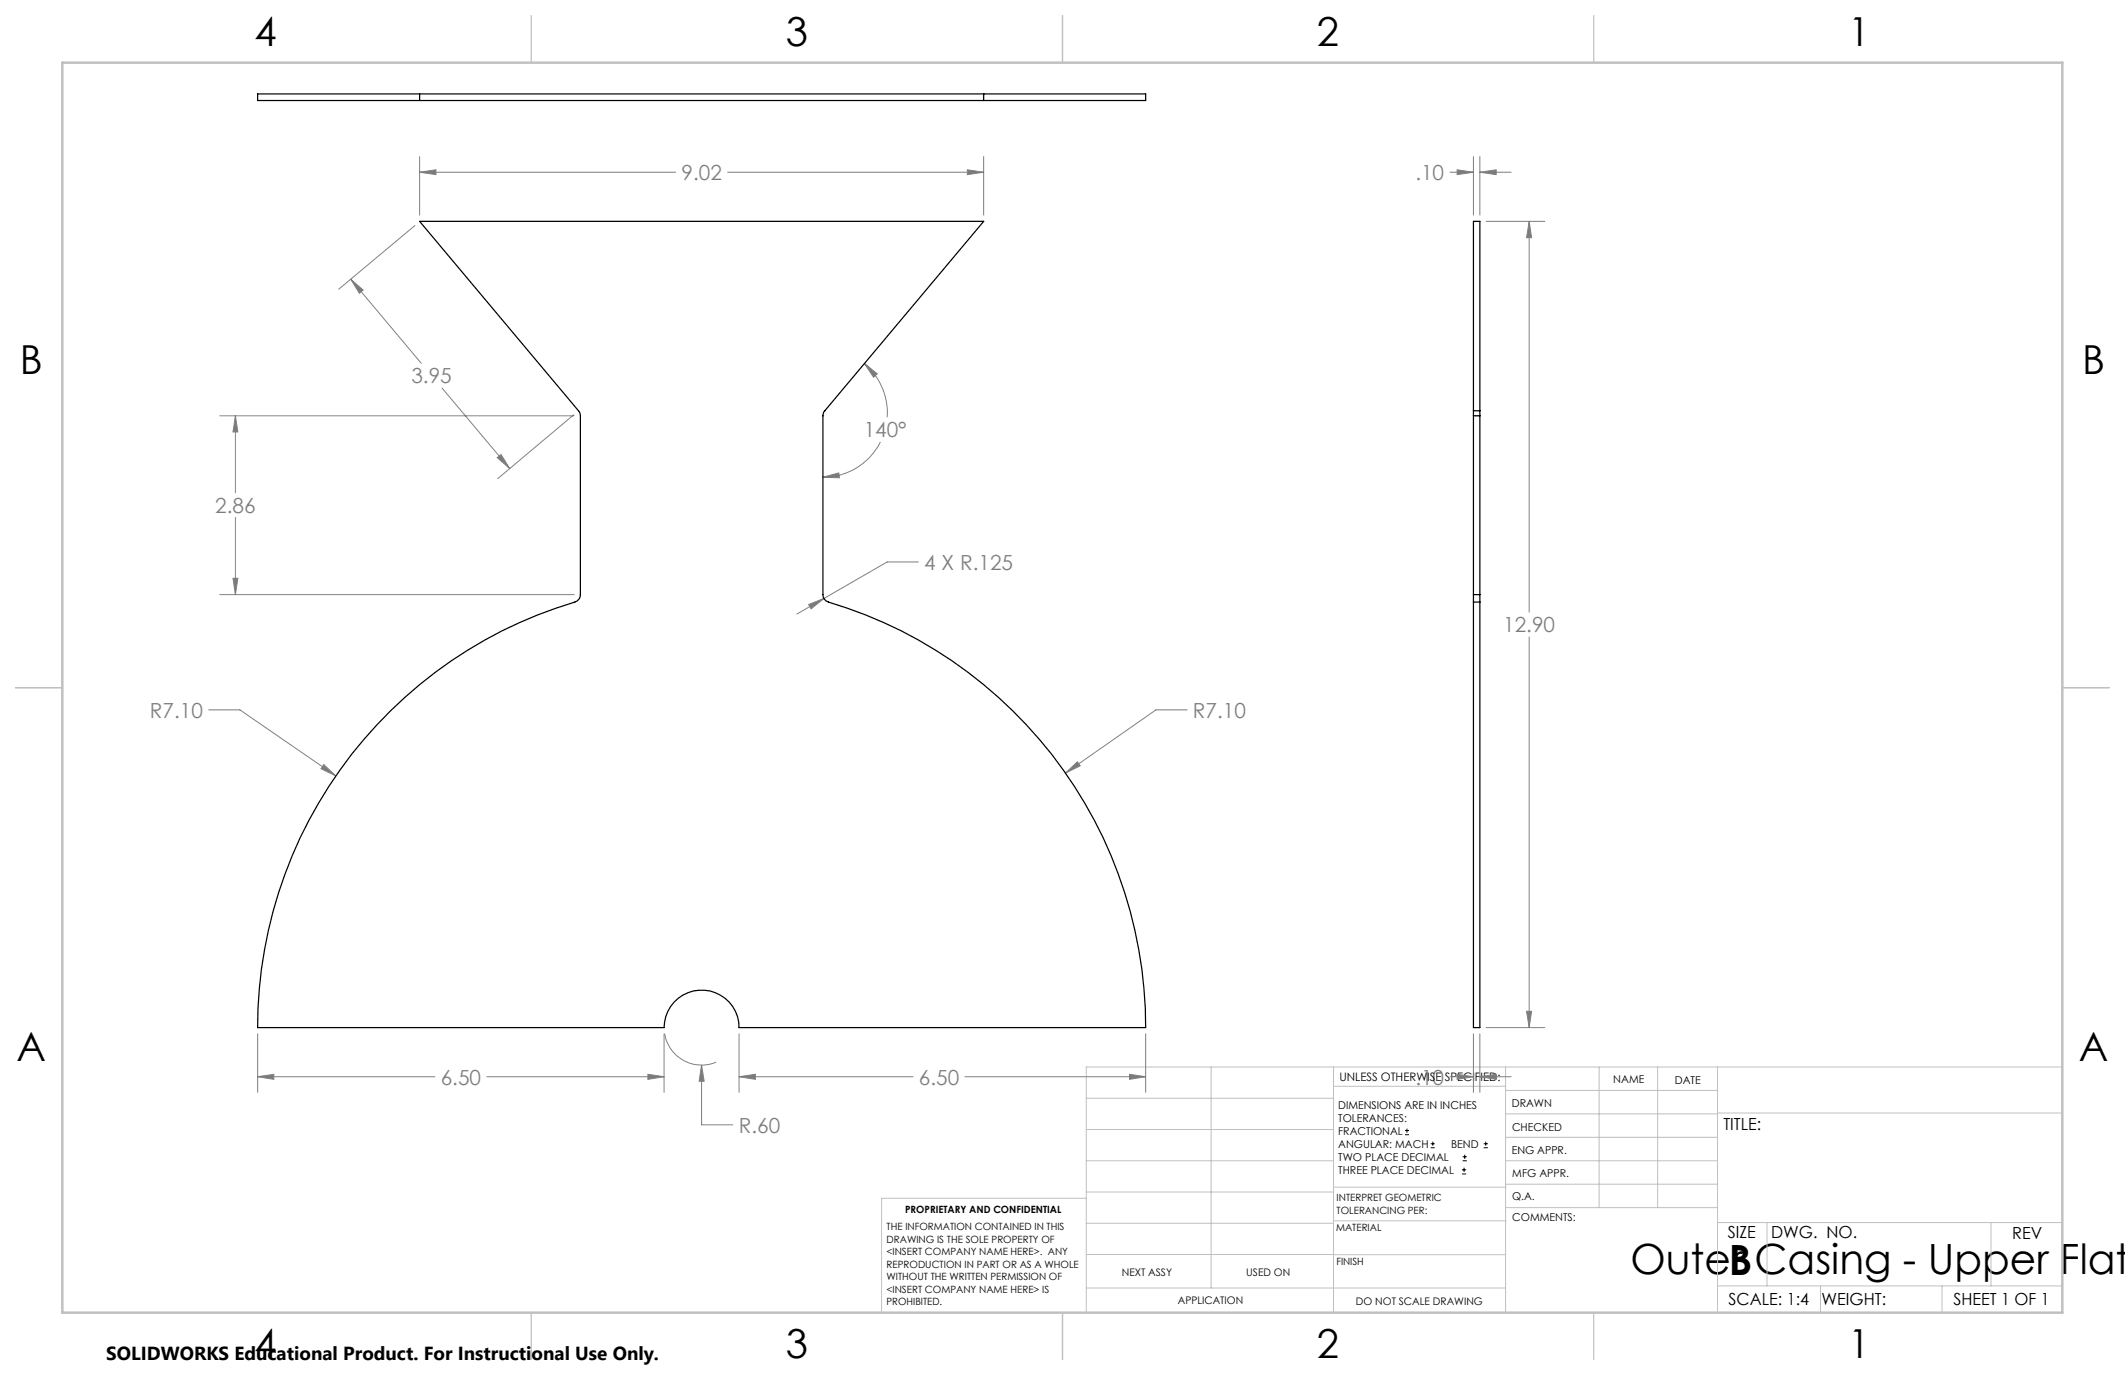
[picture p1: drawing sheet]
<svg xmlns="http://www.w3.org/2000/svg" width="432mm" height="279mm" viewBox="0 0 432 279" stroke-linecap="round" stroke-linejoin="round" font-family="sans-serif">
<g fill="none" stroke="#000" stroke-width=".2">
<path d="M285.5 230.6h.8M285.5 229.7h.8M285.9 229.3v.9M290.7 233.2h.8M290.7 232.4h.8M291.1 232v.8M297.1 238.5h.8M297.1 237.7h.8M297.2 235.9h.9M297.2 235.1h.9M297.5 237.3v.8M297.6 234.6v.9"/>
<path d="M301.5 233.2h.8M301.5 232.4h.8M301.9 232v.8"/>
</g>
<g fill="none" stroke="#808080" stroke-width=".2">
<path d="M85.3 35l3.3-.5v1zM85.3 31.8v11.9M85.3 35h52M147.8 35h52.1M196.6 34.5l3.3 .5-3.3 .5zM199.9 31.8v11.9M294.6 35h4.8M296.1 34.5l3.3 .5-3.3 .5zM299.4 31.8v11.9M300.7 35l3.3-.5v1zM300.7 35h6.4M300.7 31.8v11.9"/>
<path d="M71.3 56.7l2.5 2.2-.8 .7zM71.3 56.7l14.3 17.1M84.3 45.8l-15.5 13M302 45h11.9M310.7 45l.5 3.3h-1zM310.7 45v79.4M89.8 78.8l13.8 16.4M175.6 73.9l2.7 2.1-.8 .7zM175.6 73.9a13.2 13.2 0 0 1 4.7 10.9M44.7 84.5h72M47.8 84.5l.5 3.3h-1zM47.8 84.5v15.6"/>
<path d="M101 93l.8-.6 1.8 2.8zM116.6 84.3l-15.5 13M167.2 97l3.2-.9 .2 1zM178.9 89.8a13 13 0 0 1-11.7 7.2M47.3 117.5h1l-.5 3.3zM47.8 105.2v15.6M186.6 114.2h-6.3l-12.9 7.4M44.7 120.8h72M164.3 122.8l3.1-1.2-2.6 2.1zM167.4 121.6l-5.5 3.2M310.7 129.4v79.4M42.4 144.3h6.4l19.4 13.4"/>
<path d="M65.8 155.4l2.4 2.3-3-1.5zM216.5 157.1l2.4-2.3 .6 .8zM241.2 144.3h-6.3l-18.4 12.8M52.4 218.8l3.2-.5v1zM52.4 210.1v11.9M52.4 218.8h36M98.9 218.8h36M131.7 218.3l3.2 .5-3.2 .5zM134.9 210.1v11.9M135 210a7.6 7.6 0 0 0 10.5 5.8M142.6 216.4l.5 3.3h-1zM142.6 216.4v12.2h6.3"/>
<path d="M150.2 218.8l3.3-.5v1zM150.2 218.8h35.3M150.2 210.1v11.9M196.1 218.8h36.7M229.5 218.3l3.3 .5-3.3 .5zM232.8 210.1v11.9M294.6 218.8h4.8M296.1 218.3l3.3 .5-3.3 .5zM299.4 210.1v11.9M300.7 218.8l3.3-.5v1zM300.7 218.8h6.4M300.7 210.1v11.9"/>
<path d="M302 208.8h11.9M310.2 205.5h1l-.5 3.3z"/>
</g>
<g fill="none" stroke="#c0c0c0" stroke-width=".2">
<path d="M246.1 216.8v44.9M271 216.8v49.9M305.9 216.8v49.9M324.9 216.8v28.6M336.8 216.8v28.6M349 216.8v49.9M419.1 216.8h-198.4v49.9M220.7 235.9h50.3M220.7 229.5h50.3M220.7 223.2h50.3M271 220.7h34.9M305.9 231.1h43.1"/>
<path d="M305.9 226.3h43.1M305.9 221.6h43.1M305.9 235.9h43.1M349 226.2h70.1M220.7 248.6h50.3M220.7 242.2h50.3M220.7 254.9h50.3M220.7 243.5h-41.6v23.2M271 255h34.9M271 248.1h35M271 241.2h35M305.9 240.6h43.1"/>
<path d="M306 245.4h43M349 248.4h70.1M359.1 248.4v12.9M404.6 248.4v12.9M220.7 261.7h85.2M349 261.3h70.1M369.9 261.3v5.4M394.6 261.3v5.4"/>
</g>
<path d="M108 3.2v9.5M215.9 3.2v9.5M323.8 3.2v9.5M3.1 139.7h9.6M419.1 139.7h9.5M108 266.7v9.6M215.9 266.7v9.6M323.8 266.7v9.6" fill="none" stroke="#c0c0c0" stroke-width=".25"/>
<path d="M12.7 12.7h406.4v254h-406.4z" fill="none" stroke="#c0c0c0" stroke-width=".5"/>
<path d="M142.6 216.4l-.5 3.3h1zM52.4 218.8l3.2-.5v1zM131.7 218.3l3.2 .5-3.2 .5zM150.2 218.8l3.3-.5v1zM229.5 218.3l3.3 .5-3.3 .5zM65.8 155.4l-.6 .8 3 1.5zM216.5 157.1l3-1.5-.6-.8zM196.6 34.5l3.3 .5-3.3 .5zM85.3 35l3.3-.5v1zM167.2 97l3.2-.9 .2 1zM175.6 73.9l2.7 2.1-.8 .7zM47.8 84.5l.5 3.3h-1zM47.3 117.5h1l-.5 3.3zM71.3 56.7l2.5 2.2-.8 .7zM101 93l.8-.6 1.8 2.8zM164.3 122.8l.5 .9 2.6-2.1zM310.7 45l.5 3.3h-1zM310.2 205.5h1l-.5 3.3zM300.7 218.8l3.3-.5v1zM296.1 218.3l3.3 .5-3.3 .5zM300.7 35l3.3-.5v1zM296.1 34.5l3.3 .5-3.3 .5z" fill="#808080"/>
<g fill="none" stroke="#000" stroke-width=".25">
<path d="M85.3 19.1h-32.9v1.3h32.9M85.3 19.1v1.3M85.3 19.1h114.6M199.9 19.1h32.9v1.3h-32.9M199.9 19.1v1.3M85.3 20.4h114.6M85.3 45h114.6l-32.5 38.8-.2 .5v36.5a1.58 1.58 0 0 0 1.1 1.5 90.1 90.1 0 0 1 64.5 86.5h-82.6a7.6 7.6 0 0 0-7.6-7.6 7.6 7.6 0 0 0-7.7 7.6h-82.5a90.3 90.3 0 0 1 64.9-86.7l.5-.5 .1-.8v-36.5l-.1-.5zM299.4 83.5v1M299.4 83.5v-38.5h1.3v38.5M299.4 83.5h1.3M299.4 84.5v36.3M299.4 84.5h1.3"/>
<path d="M300.7 83.5v1M300.7 84.5v36.3M299.4 122.3v86.5h1.3v-86.5M299.4 120.8v1.5M299.4 122.3h1.3M299.4 120.8h1.3M300.7 120.8v1.5"/>
</g>
<g font-size="8.5">
<text x="331.3" y="258.9">Outer Casing - Upper Flat</text>
<text x="351.3" y="259">B</text>
</g>
<g font-size="8.1">
<text x="51.7" y="9.3">4</text>
<text x="159.7" y="9.3">3</text>
<text x="267.6" y="9.3">2</text>
<text x="375.6" y="9.3">1</text>
<text x="4" y="76">B</text>
<text x="423.1" y="76">B</text>
<text x="3.3" y="215.7">A</text>
<text x="422.4" y="215.7">A</text>
<text x="51.7" y="276">4</text>
<text x="159.7" y="276">3</text>
<text x="267.6" y="276">2</text>
<text x="375.6" y="276">1</text>
</g>
<g font-size="4.2" fill="#808080">
<text x="138.5" y="36.6">9.02</text>
<text x="287.6" y="36.6">.10</text>
<text x="83.6" y="77.9">3.95</text>
<text x="175.5" y="88.9">140°</text>
<text x="43.7" y="104.2">2.86</text>
<text x="187.8" y="115.8">4 X R.125</text>
<text x="305.4" y="128.5">12.90</text>
<text x="30.5" y="145.8">R7.10</text>
<text x="242.4" y="145.8">R7.10</text>
<text x="89.6" y="220.4">6.50</text>
<text x="186.7" y="220.4">6.50</text>
<text x="287.6" y="220.4">.10</text>
<text x="150.1" y="230.1">R.60</text>
</g>
<text font-size="3.8" x="21.6" y="276.3">SOLIDWORKS Educational Product. For Instructional Use Only.</text>
<g font-size="3.4">
<text x="350.2" y="229.5">TITLE:</text>
<text x="351.1" y="251.6">SIZE</text>
<text x="359.9" y="251.6">DWG. NO.</text>
<text x="408.9" y="251.7">REV</text>
<text x="351.2" y="265.2">SCALE: 1:4</text>
<text x="370.1" y="265.3">WEIGHT:</text>
<text x="396.9" y="265.2">SHEET 1 OF 1</text>
</g>
<text font-size="2.4" x="272.2" y="219.7">UNLESS OTHERWISE SPECIFIED:</text>
<g font-size="2.2">
<text x="327.8" y="220.1">NAME</text>
<text x="340.3" y="220.2">DATE</text>
<text x="271.9" y="225.3">DIMENSIONS ARE IN INCHES</text>
<text x="271.9" y="227.9">TOLERANCES:</text>
<text x="307.2" y="224.9">DRAWN</text>
<text x="271.9" y="230.6">FRACTIONAL</text>
<text x="271.9" y="233.2">ANGULAR: MACH</text>
<text x="294.9" y="233.2">BEND</text>
<text x="307.3" y="229.8">CHECKED</text>
<text x="271.9" y="235.9">TWO PLACE DECIMAL</text>
<text x="271.9" y="238.5">THREE PLACE DECIMAL</text>
<text x="307.2" y="234.5">ENG APPR.</text>
<text x="307.3" y="239.2">MFG APPR.</text>
<text x="307.3" y="243.9">Q.A.</text>
<text x="307.3" y="248.1">COMMENTS:</text>
</g>
<g font-size="2.1">
<text x="227.9" y="259.2">NEXT ASSY</text>
<text x="253.3" y="259.2">USED ON</text>
<text x="239.3" y="265">APPLICATION</text>
<text x="275.5" y="265.1">DO NOT SCALE DRAWING</text>
</g>
<g font-size="2">
<text x="271.6" y="244.1">INTERPRET GEOMETRIC</text>
<text x="180.2" y="250">THE INFORMATION CONTAINED IN THIS</text>
<text x="183.9" y="246.4">PROPRIETARY AND CONFIDENTIAL</text>
<text x="271.5" y="250.2">MATERIAL</text>
<text x="271.6" y="246.6">TOLERANCING PER:</text>
<text x="180.2" y="252.5">DRAWING IS THE SOLE PROPERTY OF</text>
<text x="180.2" y="255.1">&lt;INSERT COMPANY NAME HERE&gt;. ANY</text>
<text x="180.2" y="257.6">REPRODUCTION IN PART OR AS A WHOLE</text>
<text x="271.5" y="257">FINISH</text>
<text x="180.2" y="260.1">WITHOUT THE WRITTEN PERMISSION OF</text>
<text x="180.2" y="262.6">&lt;INSERT COMPANY NAME HERE&gt; IS</text>
<text x="180.2" y="265.2">PROHIBITED.</text>
</g>
</svg>
